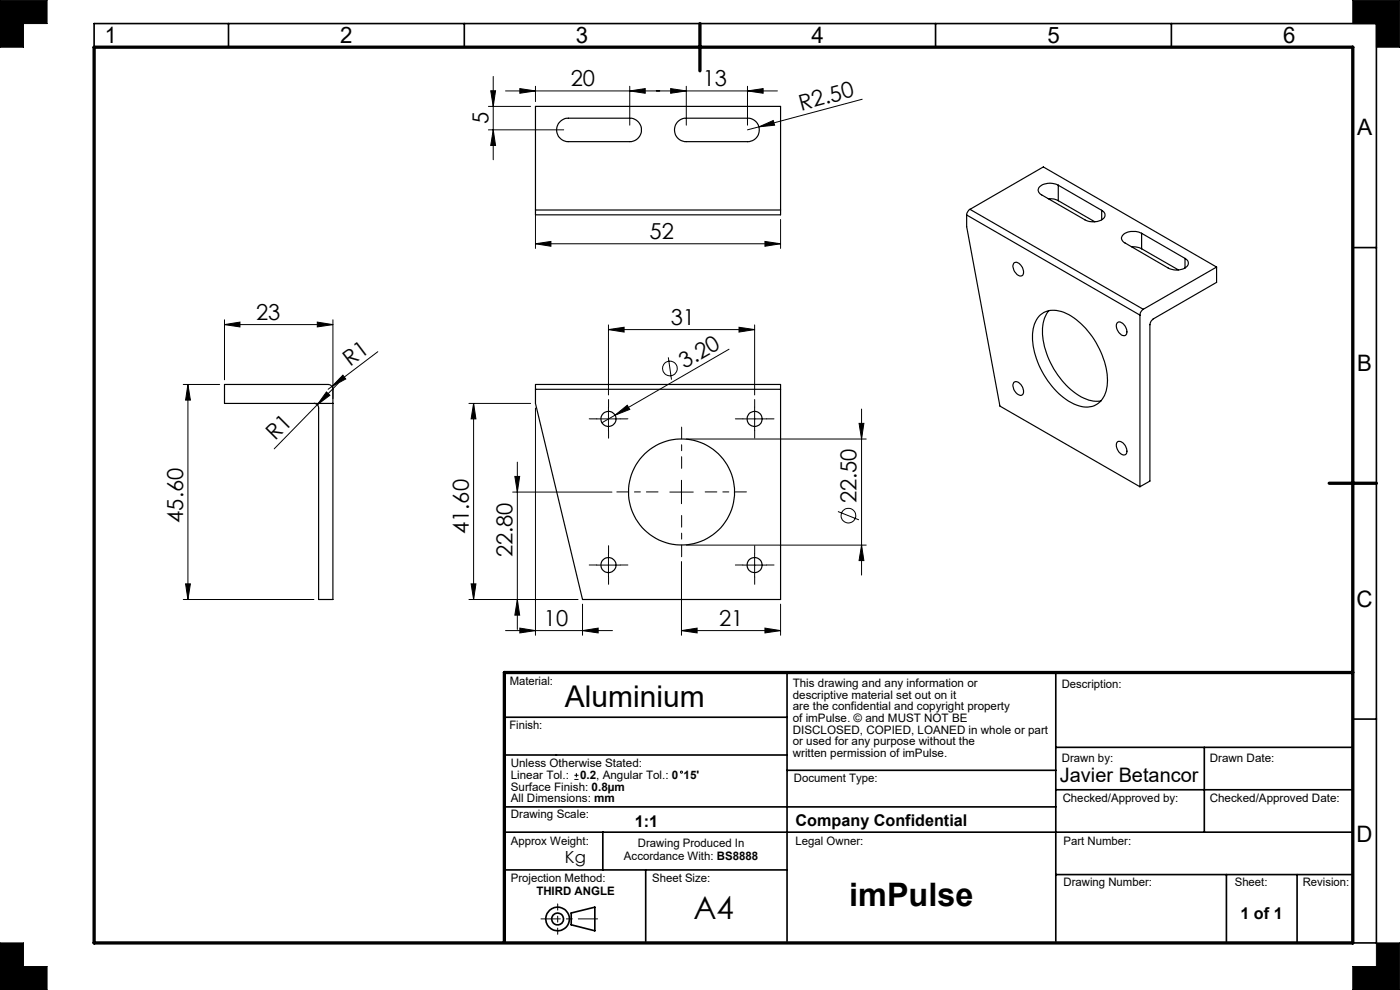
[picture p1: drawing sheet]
<svg xmlns="http://www.w3.org/2000/svg" width="297mm" height="210mm" viewBox="0 0 297 210" stroke-linecap="round" stroke-linejoin="round" font-family="sans-serif">
<g fill="none" stroke="#000" stroke-width=".35">
<path d="M20 10v-5h272v195h-5M48.5 5v5M98.5 5v5M198.5 5v5M248.5 5v5M287 52.5h5M107 152.1h60M167 142.7v57M224 142.7v57M224 158.5h63M255.5 158.5v18M287 152.5h5"/>
<path d="M107 171.2h117M107 176.5h180M107 160.2h60M127.9 176.5v8M167 163.4h57M224 167.5h63M107 184.5h60M121.2 193.7l5-1.3v5l-5-1.2zM137 184.5v15.2M224 185.5h63M260.2 185.5v14.5M275.2 185.5v14.5"/>
<circle cx="118.3" cy="194.9" r="1.25"/>
<circle cx="118.3" cy="194.9" r="2.5"/>
</g>
<path d="M114.8 194.9h12" fill="none" stroke="#000" stroke-width=".21" stroke-dasharray="15.2 1.3 1.3 1.3" stroke-dashoffset="11.1"/>
<path d="M118.3 191.7v6.5" fill="none" stroke="#000" stroke-width=".21" stroke-dasharray="15.2 1.3 1.3 1.3" stroke-dashoffset="13.9"/>
<g fill="none" stroke="#000" stroke-width=".21">
<path d="M0 0h10v5h-5v5h-5zM104.1 19.3h1l-.5 3.3zM104.6 16.2v17.7M107.2 19.3h57.7M110.3 18.8l3.3 .5-3.3 .5zM113.6 18.3v3.2M133.6 19.3l3.3-.5v1zM133.6 18.3v8.3M142.3 18.8l3.3 .5-3.3 .5zM145.6 18.3v8.3M158.6 19.3l3.3-.5v1zM158.6 18.3v8.3"/>
<path d="M287 0h10v10h-5v-5h-5zM103.6 27.5h16M103.6 22.6h9M104.6 27.5l.5 3.4h-1zM161 26.9l3-1.3 .3 1zM161 26.9l-2.4 .6M182.9 21.1l-21.9 5.8M113.6 51.7l3.3-.5v1zM113.6 45.6v7.1M113.6 51.7h52M162.3 51.2l3.3 .5-3.3 .5zM165.6 46.6v6.1"/>
<path d="M47.6 68.9l3.3-.6v1zM47.6 67.8v12.8M47.6 68.9h23M67.3 68.3l3.3 .6-3.3 .4zM70.6 67.8v16.8M72.7 79.6l.6 .8-2.9 1.6zM80.2 74.6l-9.8 7.4M129.1 69.9l3.3-.5v1zM129.1 68.9v14.9M129.1 69.9h31M141.8 75.8l.7 4.7M154.7 74.1l-24.2 14"/>
<path d="M156.8 69.4l3.3 .5-3.3 .5zM160.1 68.9v14.9M38.9 81.6h7.7M39.9 81.6l.5 3.3h-1zM39.9 81.6v45.6M69.3 83.1l.7 .7-2.7 2.1zM70.4 82l-.8 .6M71.8 81.3l-13.6 13.9M99.5 85.6h13.1M100.5 85.6l.5 3.3h-1.1zM100.5 85.6v41.6M109.7 98v35.5"/>
<path d="M113.6 86.6v48.2M126.6 88.9h5M129.1 86.4v5M130.5 88.1l2.6-2.1 .5 .8zM130.5 88.1l-2.8 1.6M145.6 93.1h38.2M157.6 88.9h5M160.1 86.4v5M182.2 89.8h1.1l-.5 3.3zM182.8 86.8v35.2M108.8 104.4h21M109.2 101.1h1l-.5 3.3z"/>
<path d="M126.6 119.9h5M129.1 117.4v5M142.1 104.4h5M144.6 101.9v4.9M144.6 119.1v15.7M145.6 115.6h38.2M157.6 119.9h5M160.1 117.4v5M177.8 108.5l4.4 1.8M182.8 115.6l.5 3.3h-1.1zM38.9 127.2h27.7M39.4 123.9h1l-.5 3.3z"/>
<path d="M99.5 127.2h23.1M99.9 123.9h1.1l-.5 3.3zM107.2 133.8h22.7M109.7 127.2l.5 3.3h-1zM110.3 133.2l3.3 .6-3.3 .5zM123.6 133.8l3.3-.6v1.1zM123.6 128.2v6.6M144.6 133.8l3.3-.6v1.1zM144.6 133.8h21M162.3 133.2l3.3 .6-3.3 .5zM165.6 128.2v6.6M121.8 165.3h.9"/>
<path d="M121.8 164.5h.9M122.3 164v.9M0 200h5v5h5v5h-10zM287 205h5v-5h5v10h-10z"/>
<circle cx="142.1" cy="78.2" r="1.56"/>
<circle cx="180" cy="109.4" r="1.55"/>
<circle cx="144.6" cy="163.8" r=".22"/>
</g>
<path d="M20 10h267v190h-267zM148.5 5v10M282 102.5h10M287 142.7h-180v57" fill="none" stroke="#000" stroke-width=".7"/>
<path d="M0 0v10h5v-5h5v-5zM0 200v10h10v-5h-5v-5zM292 200v5h-5v5h10v-10zM287 0v5h5v5h5v-10z" fill-rule="evenodd" fill="#000"/>
<path d="M144.6 99.3v-8.7M139.6 104.3h-8.7M144.6 109.3v8.8M149.6 104.3h8.8" fill="none" stroke="#000" stroke-width=".21" stroke-dasharray="15.2 1.3 1.3 1.3" stroke-dashoffset="12.8"/>
<g fill="none" stroke="#000" stroke-width=".21" stroke-dasharray="15.2 1.3 1.3 1.3">
<path d="M126.6 88.8h-1.6M129.1 86.3v-1.6M129.1 91.3v1.6M131.6 88.8h1.6M157.6 88.8h-1.6M160.1 86.3v-1.6M160.1 91.3v1.6M162.6 88.8h1.6M126.6 119.8h-1.6M129.1 117.3v-1.6M131.6 119.8h1.6M157.6 119.8h-1.6"/>
<path d="M160.1 117.3v-1.6M162.6 119.8h1.6M129.1 122.3v1.6M160.1 122.3v1.6"/>
</g>
<g fill="#000">
<path d="M161 26.9l3-1.3 .3 1zM69.3 83.1l.7 .7-2.7 2.1zM72.7 79.6l.6 .8-2.9 1.6zM130.5 88.1l2.6-2.1 .5 .8z"/>
<path d="M104.6 27.5l.5 3.4h-1zM104.1 19.3h1l-.5 3.3z"/>
<path d="M67.3 68.3l3.3 .6-3.3 .4zM47.6 68.9l3.3-.6v1z"/>
<path d="M129.1 69.9l3.3-.5v1zM156.8 69.4l3.3 .5-3.3 .5zM144.6 133.8l3.3-.6v1.1zM162.3 133.2l3.3 .6-3.3 .5zM113.6 51.7l3.3-.5v1zM162.3 51.2l3.3 .5-3.3 .5zM142.3 18.8l3.3 .5-3.3 .5zM158.6 19.3l3.3-.5v1zM110.3 18.8l3.3 .5-3.3 .5zM133.6 19.3l3.3-.5v1z"/>
<path d="M182.2 89.8h1.1l-.5 3.3zM182.8 115.6l.5 3.3h-1.1zM100.5 85.6l.5 3.3h-1.1zM99.9 123.9h1.1l-.5 3.3zM109.2 101.1h1l-.5 3.3zM109.7 127.2l.5 3.3h-1zM39.9 81.6l.5 3.3h-1zM39.4 123.9h1l-.5 3.3z"/>
<path d="M123.6 133.8l3.3-.6v1.1zM110.3 133.2l3.3 .6-3.3 .5z"/>
</g>
<g fill="none" stroke="#000" stroke-width=".25">
<path d="M119 25.7l1.2-.6h13.4a2.49 2.49 0 0 1 2.5 2.5 2.49 2.49 0 0 1-2.5 2.4h-13a2.49 2.49 0 0 1-2.4-1.6 2.49 2.49 0 0 1 .8-2.7zM143.9 25.7l1.3-.6h13.4a2.49 2.49 0 0 1 2.5 2.5 2.49 2.49 0 0 1-2.5 2.4h-13a2.49 2.49 0 0 1-2.4-1.6 2.49 2.49 0 0 1 .7-2.7zM224.5 39.3a3.3 3.3 0 0 0-4.2 .7v.6l.4 .6 9.5 5.4a3.6 3.6 0 0 0 4.1-.5 1.04 1.04 0 0 0-.6-1.5M224.5 39.3l9.2 5.3M224.5 39.3v3.3M113.6 44.5v1.1h52v-1.1M113.6 44.5v-21.9h52v21.9M113.6 44.5h52M205.1 45.6l36.7 21.2M205.1 45.6v2.5l7 38 29.7 17.1M205.8 44.4l-.6 .7-.1 .5M205.8 44.4l36.7 21.2"/>
<path d="M205.8 44.4l15.5-9 36.8 21.2M215.1 55.8a1.35 1.35 0 0 1 1.8 .9 1.35 1.35 0 0 1-.2 1.8 1.96 1.96 0 0 1-1.6-2.7zM222.4 42.1l1.2 .1 .9 .4M224.5 42.6l7.8 4.5M233.7 44.6v2M240.1 52.3l.8 .1 1.3 .4M242.2 49.5a3.5 3.5 0 0 0-4.1 .5 1.04 1.04 0 0 0 .6 1.5l9.1 5.4a3.5 3.5 0 0 0 4.2-.6 1.04 1.04 0 0 0-.6-1.5M242.2 49.5l9.2 5.3M242.2 49.5v3.3M242.2 52.8l7.8 4.4M251.4 54.8v2.1M258.1 56.6v3.3l-13.4 7.8a1.6 1.6 0 0 0-.8 1.2v33.2l-2.1 1.1"/>
<path d="M258.1 56.6l-15.6 9M220.4 67.1a4.6 4.6 0 0 1 5.3-.9 16.9 16.9 0 0 1 9.2 15.6 4.5 4.5 0 0 1-4.6 4.6 11.9 11.9 0 0 1-8.1-5.7 15.9 15.9 0 0 1-3-11l.5-1.4zM222.5 65.9a8.5 8.5 0 0 0-.9 7.6 17.4 17.4 0 0 0 8.3 10.9 5.9 5.9 0 0 0 3.7 .6M237 68.5a1.33 1.33 0 0 1 1.8 .9 1.14 1.14 0 0 1-.3 1.8 2.08 2.08 0 0 1-1.5-2.7zM241.8 66.8v36.4M242.5 65.6a1.6 1.6 0 0 0-.7 1.2M66.6 85.6a.96 .96 0 0 1 1 1v40.6h3v-44.6a1.09 1.09 0 0 0-1-1h-22v4h23M113.6 82.6v-1h52v1M113.6 82.6v3l10 41.6h42v-44.6M113.6 82.6h52M215.1 81.1a1.34 1.34 0 0 1 1.8 .9 1.35 1.35 0 0 1-.2 1.8 2.01 2.01 0 0 1-1.6-2.7zM237 93.8a1.64 1.64 0 0 1 2 1.7 .77 .77 0 0 1-.3 1 .77 .77 0 0 1-1-.3 2.03 2.03 0 0 1-.7-2.4z"/>
<circle cx="129.1" cy="88.9" r="1.59"/>
<circle cx="160.1" cy="88.9" r="1.59"/>
<circle cx="129.1" cy="119.9" r="1.6"/>
<circle cx="144.6" cy="104.4" r="11.2"/>
<circle cx="160.1" cy="119.9" r="1.6"/>
</g>
<text font-size="6.9" x="180.2" y="192.1">imPulse</text>
<text font-size="6.7" x="147.1" y="194.9">A4</text>
<text font-size="6.3" x="119.8" y="149.9">Aluminium</text>
<g font-size="4.8">
<text x="22.3" y="9.2">1</text>
<text x="72.2" y="9.2">2</text>
<text x="122.2" y="9.2">3</text>
<text x="172.2" y="9.2">4</text>
<text x="222.2" y="9.2">5</text>
<text x="272.2" y="9.2">6</text>
<text x="287.9" y="28.7">A</text>
<text x="287.9" y="78.7">B</text>
<text x="287.8" y="128.7">C</text>
<text x="287.8" y="178.7">D</text>
</g>
<g font-size="4.7">
<text x="121.1" y="18.3">20</text>
<text x="149.1" y="18.3">13</text>
<text x="169.9" y="23.5" transform="rotate(-15 169.9 23.5)">R2.50</text>
<text x="103.6" y="26.4" transform="rotate(-90 103.6 26.4)">5</text>
<text x="137.8" y="50.7">52</text>
<text x="54.3" y="67.8">23</text>
<text x="142.3" y="68.9">31</text>
<text x="74.3" y="77.9" transform="rotate(-37 74.3 77.9)">R1</text>
<text x="145.2" y="78.3" transform="rotate(-30 145.2 78.3)">3.20</text>
<text x="58.4" y="93.5" transform="rotate(-45 58.4 93.5)">R1</text>
<text x="181.7" y="106.8" transform="rotate(-90 181.7 106.8)">22.50</text>
<text x="38.9" y="110.9" transform="rotate(-90 38.9 110.9)">45.60</text>
<text x="99.5" y="113.3" transform="rotate(-90 99.5 113.3)">41.60</text>
<text x="108.7" y="118.3" transform="rotate(-90 108.7 118.3)">22.80</text>
<text x="115.4" y="132.7">10</text>
<text x="152.5" y="132.7">21</text>
</g>
<text font-size="4.2" x="224.9" y="165.9">Javier Betancor</text>
<text font-size="3.5" x="119.8" y="183.2">Kg</text>
<g font-size="3.4">
<text x="134.7" y="175.3">1:1</text>
<text x="168.8" y="175.2">Company Confidential</text>
<text x="263.2" y="194.9">1 of 1</text>
</g>
<g font-size="2.5">
<text x="108.1" y="145.3">Material:</text>
<text x="168.2" y="145.8">This drawing and any information or</text>
<text x="168.2" y="148.2">descriptive material set out on it</text>
<text x="225.3" y="146">Description:</text>
<text x="108.1" y="154.7">Finish:</text>
<text x="168.2" y="150.7">are the confidential and copyright property</text>
<text x="168.2" y="153.2">of imPulse. © and MUST NOT BE</text>
<text x="168.2" y="155.7">DISCLOSED, COPIED, LOANED in whole or part</text>
<text x="168.2" y="158.1">or used for any purpose without the</text>
<text x="168.2" y="160.6">written permission of imPulse.</text>
<text x="225.3" y="161.5">Drawn by:</text>
<text x="256.6" y="161.5">Drawn Date:</text>
<text x="108.4" y="162.8">Unless Otherwise Stated:</text>
<text x="108.4" y="165.3">Linear Tol.:</text>
<text x="108.4" y="167.7">Surface Finish: 0.8µm</text>
<text x="123.1" y="165.3">0.2, Angular Tol.: 0</text>
<text x="145" y="165.3">15'</text>
<text x="168.4" y="165.9">Document Type:</text>
<text x="108.4" y="173.6">Drawing Scale:</text>
<text x="108.4" y="170.2">All Dimensions: mm</text>
<text x="225.4" y="170.2">Checked/Approved by:</text>
<text x="256.6" y="170.2">Checked/Approved Date:</text>
<text x="108.4" y="179.2">Approx Weight:</text>
<text x="135.3" y="179.7">Drawing Produced In</text>
<text x="168.8" y="179.2">Legal Owner:</text>
<text x="225.6" y="179.2">Part Number:</text>
<text x="132.4" y="182.5">Accordance With: BS8888</text>
<text x="108.4" y="187.1">Projection Method:</text>
<text x="113.8" y="189.9">THIRD ANGLE</text>
<text x="138.3" y="187">Sheet Size:</text>
<text x="225.6" y="187.9">Drawing Number:</text>
<text x="261.9" y="187.9">Sheet:</text>
<text x="276.4" y="187.9">Revision:</text>
</g>
</svg>
